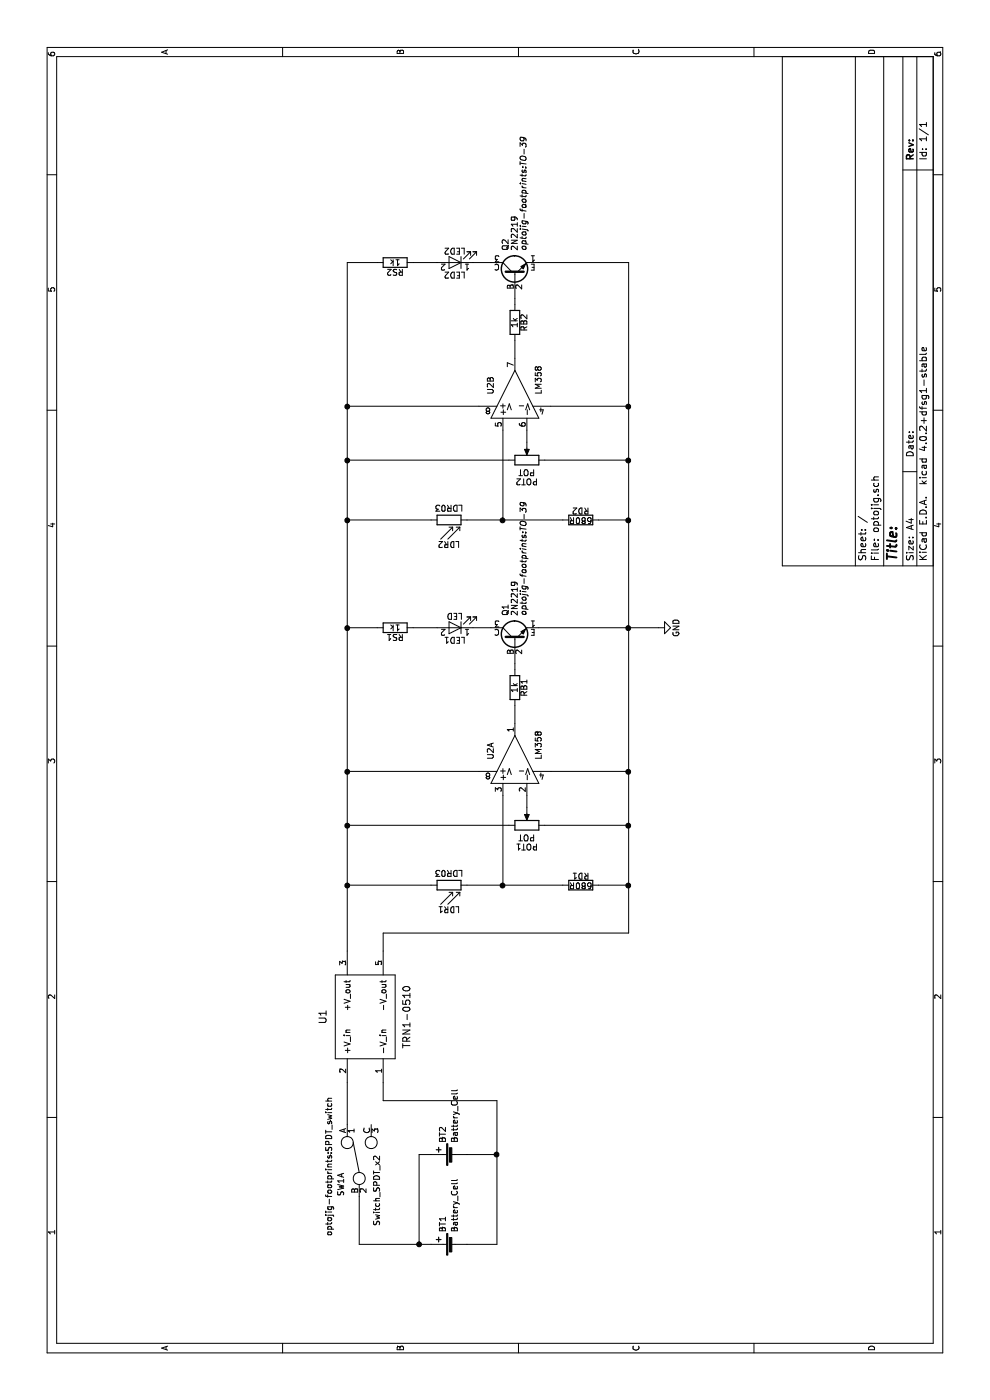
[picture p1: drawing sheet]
EESchema Schematic File Version 2
LIBS:optojig-rescue
LIBS:power
LIBS:device
LIBS:switches
LIBS:relays
LIBS:transistors
LIBS:conn
LIBS:linear
LIBS:regul
LIBS:74xx
LIBS:cmos4000
LIBS:adc-dac
LIBS:memory
LIBS:xilinx
LIBS:microcontrollers
LIBS:dsp
LIBS:microchip
LIBS:analog_switches
LIBS:motorola
LIBS:texas
LIBS:intel
LIBS:audio
LIBS:interface
LIBS:digital-audio
LIBS:philips
LIBS:display
LIBS:cypress
LIBS:siliconi
LIBS:opto
LIBS:atmel
LIBS:contrib
LIBS:valves
LIBS:2n2219
LIBS:optojig-cache
EELAYER 25 0
EELAYER END
$Descr A4 11693 8268
encoding utf-8
Sheet 1 1
Title ""
Date ""
Rev ""
Comp ""
Comment1 ""
Comment2 ""
Comment3 ""
Comment4 ""
$EndDescr
$Comp
L LM358 U2
U 1 1
P 5350 4300
F 0 "U2" H 5350 4500 50  0000 L CNN
F 1 "LM358" H 5350 4100 50  0000 L CNN
F 2 "optojig-footprints:DIP-8_W7.62mm_LongPads" H 5350 4300 50  0001 C CNN
F 3 "" H 5350 4300 50  0001 C CNN
	1    5350 4300
	1    0    0    -1  
$EndComp
$Comp
L TRN1-0510 U1
U 1 1
P 3200 3050
F 0 "U1" H 3200 3400 60  0000 C CNN
F 1 "TRN1-0510" H 3200 2700 60  0000 C CNN
F 2 "optojig-footprints:TRN_1-0510" H 3200 3050 60  0001 C CNN
F 3 "" H 3200 3050 60  0001 C CNN
	1    3200 3050
	1    0    0    -1  
$EndComp
$Comp
L R RD1
U 1 1
P 4300 4850
F 0 "RD1" V 4380 4850 50  0000 C CNN
F 1 "680R" V 4300 4850 50  0000 C CNN
F 2 "Resistors_ThroughHole:Resistor_Horizontal_RM10mm" V 4230 4850 50  0001 C CNN
F 3 "" H 4300 4850 50  0001 C CNN
	1    4300 4850
	1    0    0    -1  
$EndComp
$Comp
L LDR03 LDR1
U 1 1
P 4300 3750
F 0 "LDR1" V 4100 3750 50  0000 C CNN
F 1 "LDR03" V 4375 3750 50  0000 C TNN
F 2 "optojig-footprints:TerminalBlock_Buchanan_2way" V 4475 3750 50  0001 C CNN
F 3 "" H 4300 3700 50  0001 C CNN
	1    4300 3750
	1    0    0    -1  
$EndComp
$Comp
L POT-RESCUE-optojig POT1
U 1 1
P 4800 4400
F 0 "POT1" V 4625 4400 50  0000 C CNN
F 1 "POT" V 4700 4400 50  0000 C CNN
F 2 "optojig-footprints:Vishay_Trimmer_Through_Hole_2.54mm" H 4800 4400 50  0001 C CNN
F 3 "" H 4800 4400 50  0001 C CNN
	1    4800 4400
	1    0    0    -1  
$EndComp
$Comp
L R RB2
U 1 1
P 9000 4300
F 0 "RB2" V 9080 4300 50  0000 C CNN
F 1 "1k" V 9000 4300 50  0000 C CNN
F 2 "Resistors_ThroughHole:Resistor_Horizontal_RM10mm" V 8930 4300 50  0001 C CNN
F 3 "" H 9000 4300 50  0001 C CNN
	1    9000 4300
	0    1    1    0   
$EndComp
$Comp
L LED-RESCUE-optojig LED2
U 1 1
P 9500 3800
F 0 "LED2" H 9500 3900 50  0000 C CNN
F 1 "LED2" H 9500 3700 50  0000 C CNN
F 2 "optojig-footprints:TerminalBlock_Buchanan_2way" H 9500 3800 50  0001 C CNN
F 3 "" H 9500 3800 50  0001 C CNN
	1    9500 3800
	0    -1   -1   0   
$EndComp
$Comp
L Battery_Cell BT1
U 1 1
P 1300 3800
F 0 "BT1" H 1400 3900 50  0000 L CNN
F 1 "Battery_Cell" H 1400 3800 50  0000 L CNN
F 2 "optojig-footprints:TerminalBlock_Buchanan_2way" V 1300 3860 50  0001 C CNN
F 3 "" V 1300 3860 50  0001 C CNN
	1    1300 3800
	1    0    0    -1  
$EndComp
Wire Wire Line
	5250 2900 5250 4000
Wire Wire Line
	4300 3600 4300 2900
Connection ~ 4300 2900
Wire Wire Line
	4300 3900 4300 4700
Wire Wire Line
	5050 4200 4300 4200
Connection ~ 4300 4200
Wire Wire Line
	5050 4400 4950 4400
Wire Wire Line
	4800 4250 4800 2900
Connection ~ 4800 2900
Wire Wire Line
	4800 4550 4800 5250
Wire Wire Line
	4300 5250 4300 5000
Wire Wire Line
	5250 5250 5250 4600
Wire Wire Line
	3750 3200 3900 3200
Wire Wire Line
	3900 3200 3900 5250
Connection ~ 5250 5250
Connection ~ 4800 5250
Connection ~ 4300 5250
$Comp
L LM358 U2
U 2 1
P 8400 4300
F 0 "U2" H 8400 4500 50  0000 L CNN
F 1 "LM358" H 8400 4100 50  0000 L CNN
F 2 "" H 8400 4300 50  0001 C CNN
F 3 "" H 8400 4300 50  0001 C CNN
	2    8400 4300
	1    0    0    -1  
$EndComp
$Comp
L R RD2
U 1 1
P 7350 4850
F 0 "RD2" V 7430 4850 50  0000 C CNN
F 1 "680R" V 7350 4850 50  0000 C CNN
F 2 "Resistors_ThroughHole:Resistor_Horizontal_RM10mm" V 7280 4850 50  0001 C CNN
F 3 "" H 7350 4850 50  0001 C CNN
	1    7350 4850
	1    0    0    -1  
$EndComp
$Comp
L LDR03 LDR2
U 1 1
P 7350 3750
F 0 "LDR2" V 7150 3750 50  0000 C CNN
F 1 "LDR03" V 7425 3750 50  0000 C TNN
F 2 "optojig-footprints:TerminalBlock_Buchanan_2way" V 7525 3750 50  0001 C CNN
F 3 "" H 7350 3700 50  0001 C CNN
	1    7350 3750
	1    0    0    -1  
$EndComp
$Comp
L POT-RESCUE-optojig POT2
U 1 1
P 7850 4400
F 0 "POT2" V 7675 4400 50  0000 C CNN
F 1 "POT" V 7750 4400 50  0000 C CNN
F 2 "optojig-footprints:Vishay_Trimmer_Through_Hole_2.54mm" H 7850 4400 50  0001 C CNN
F 3 "" H 7850 4400 50  0001 C CNN
	1    7850 4400
	1    0    0    -1  
$EndComp
Wire Wire Line
	8300 2900 8300 4000
Wire Wire Line
	7350 3600 7350 2900
Connection ~ 7350 2900
Wire Wire Line
	7350 3900 7350 4700
Wire Wire Line
	8100 4200 7350 4200
Connection ~ 7350 4200
Wire Wire Line
	8100 4400 8000 4400
Wire Wire Line
	7850 4250 7850 2900
Connection ~ 7850 2900
Wire Wire Line
	7850 4550 7850 5250
Wire Wire Line
	7350 5250 7350 5000
Wire Wire Line
	8300 5250 8300 4600
Connection ~ 8300 5250
Connection ~ 7850 5250
Connection ~ 7350 5250
Connection ~ 5250 2900
Wire Wire Line
	8700 4300 8850 4300
Wire Wire Line
	9150 4300 9200 4300
Wire Wire Line
	9500 5250 9500 4500
Connection ~ 6450 5250
Wire Wire Line
	9500 4100 9500 3950
Connection ~ 6450 2900
$Comp
L R RB1
U 1 1
P 5950 4300
F 0 "RB1" V 6030 4300 50  0000 C CNN
F 1 "1k" V 5950 4300 50  0000 C CNN
F 2 "Resistors_ThroughHole:Resistor_Horizontal_RM10mm" V 5880 4300 50  0001 C CNN
F 3 "" H 5950 4300 50  0001 C CNN
	1    5950 4300
	0    1    1    0   
$EndComp
$Comp
L LED-RESCUE-optojig LED1
U 1 1
P 6450 3800
F 0 "LED1" H 6450 3900 50  0000 C CNN
F 1 "LED" H 6450 3700 50  0000 C CNN
F 2 "optojig-footprints:TerminalBlock_Buchanan_2way" H 6450 3800 50  0001 C CNN
F 3 "" H 6450 3800 50  0001 C CNN
	1    6450 3800
	0    -1   -1   0   
$EndComp
Wire Wire Line
	5650 4300 5800 4300
Wire Wire Line
	6100 4300 6150 4300
Wire Wire Line
	6450 4500 6450 5500
Wire Wire Line
	6450 4100 6450 3950
Connection ~ 8300 2900
Wire Wire Line
	3900 5250 9500 5250
Wire Wire Line
	3750 2900 9500 2900
$Comp
L Switch_SPDT_x2 SW1
U 1 1
P 2000 3000
F 0 "SW1" H 1800 3150 50  0000 C CNN
F 1 "Switch_SPDT_x2" H 1750 2850 50  0000 C CNN
F 2 "optojig-footprints:SPDT_switch" H 1950 3250 50  0000 C CNN
F 3 "" H 2000 3000 50  0000 C CNN
	1    2000 3000
	1    0    0    -1  
$EndComp
Wire Wire Line
	2300 2900 2650 2900
Wire Wire Line
	1300 3600 1300 3000
Wire Wire Line
	1300 3000 1700 3000
Wire Wire Line
	1300 3900 1300 4150
Wire Wire Line
	1300 4150 2500 4150
Wire Wire Line
	2500 4150 2500 3200
Wire Wire Line
	2500 3200 2650 3200
$Comp
L 2N2219 Q1
U 1 1
P 6350 4300
F 0 "Q1" H 6550 4375 50  0000 L CNN
F 1 "2N2219" H 6550 4300 50  0000 L CNN
F 2 "optojig-footprints:TO-39" H 6550 4225 50  0000 L CIN
F 3 "" H 6350 4300 50  0000 L CNN
	1    6350 4300
	1    0    0    -1  
$EndComp
$Comp
L 2N2219 Q2
U 1 1
P 9400 4300
F 0 "Q2" H 9600 4375 50  0000 L CNN
F 1 "2N2219" H 9600 4300 50  0000 L CNN
F 2 "optojig-footprints:TO-39" H 9600 4225 50  0000 L CIN
F 3 "" H 9400 4300 50  0000 L CNN
	1    9400 4300
	1    0    0    -1  
$EndComp
$Comp
L GND #PWR01
U 1 1
P 6450 5500
F 0 "#PWR01" H 6450 5250 50  0001 C CNN
F 1 "GND" H 6450 5350 50  0000 C CNN
F 2 "" H 6450 5500 50  0000 C CNN
F 3 "" H 6450 5500 50  0000 C CNN
	1    6450 5500
	1    0    0    -1  
$EndComp
Wire Wire Line
	1300 3500 2050 3500
Connection ~ 1300 3500
Wire Wire Line
	2050 3500 2050 3600
Wire Wire Line
	2050 3900 2050 4150
Connection ~ 2050 4150
Wire Wire Line
	6450 3150 6450 2900
Wire Wire Line
	6450 3650 6450 3450
Wire Wire Line
	9500 3650 9500 3450
Wire Wire Line
	9500 2900 9500 3150
$Comp
L R RS1
U 1 1
P 6450 3300
F 0 "RS1" V 6530 3300 50  0000 C CNN
F 1 "1k" V 6450 3300 50  0000 C CNN
F 2 "Resistors_ThroughHole:Resistor_Horizontal_RM10mm" V 6380 3300 50  0001 C CNN
F 3 "" H 6450 3300 50  0001 C CNN
	1    6450 3300
	-1   0    0    1   
$EndComp
$Comp
L R RS2
U 1 1
P 9500 3300
F 0 "RS2" V 9580 3300 50  0000 C CNN
F 1 "1k" V 9500 3300 50  0000 C CNN
F 2 "Resistors_ThroughHole:Resistor_Horizontal_RM10mm" V 9430 3300 50  0001 C CNN
F 3 "" H 9500 3300 50  0001 C CNN
	1    9500 3300
	-1   0    0    1   
$EndComp
$Comp
L Battery_Cell BT2
U 1 1
P 2050 3800
F 0 "BT2" H 2150 3900 50  0000 L CNN
F 1 "Battery_Cell" H 2150 3800 50  0000 L CNN
F 2 "optojig-footprints:TerminalBlock_Buchanan_2way" V 2050 3860 50  0001 C CNN
F 3 "" V 2050 3860 50  0001 C CNN
	1    2050 3800
	1    0    0    -1  
$EndComp
$EndSCHEMATC
